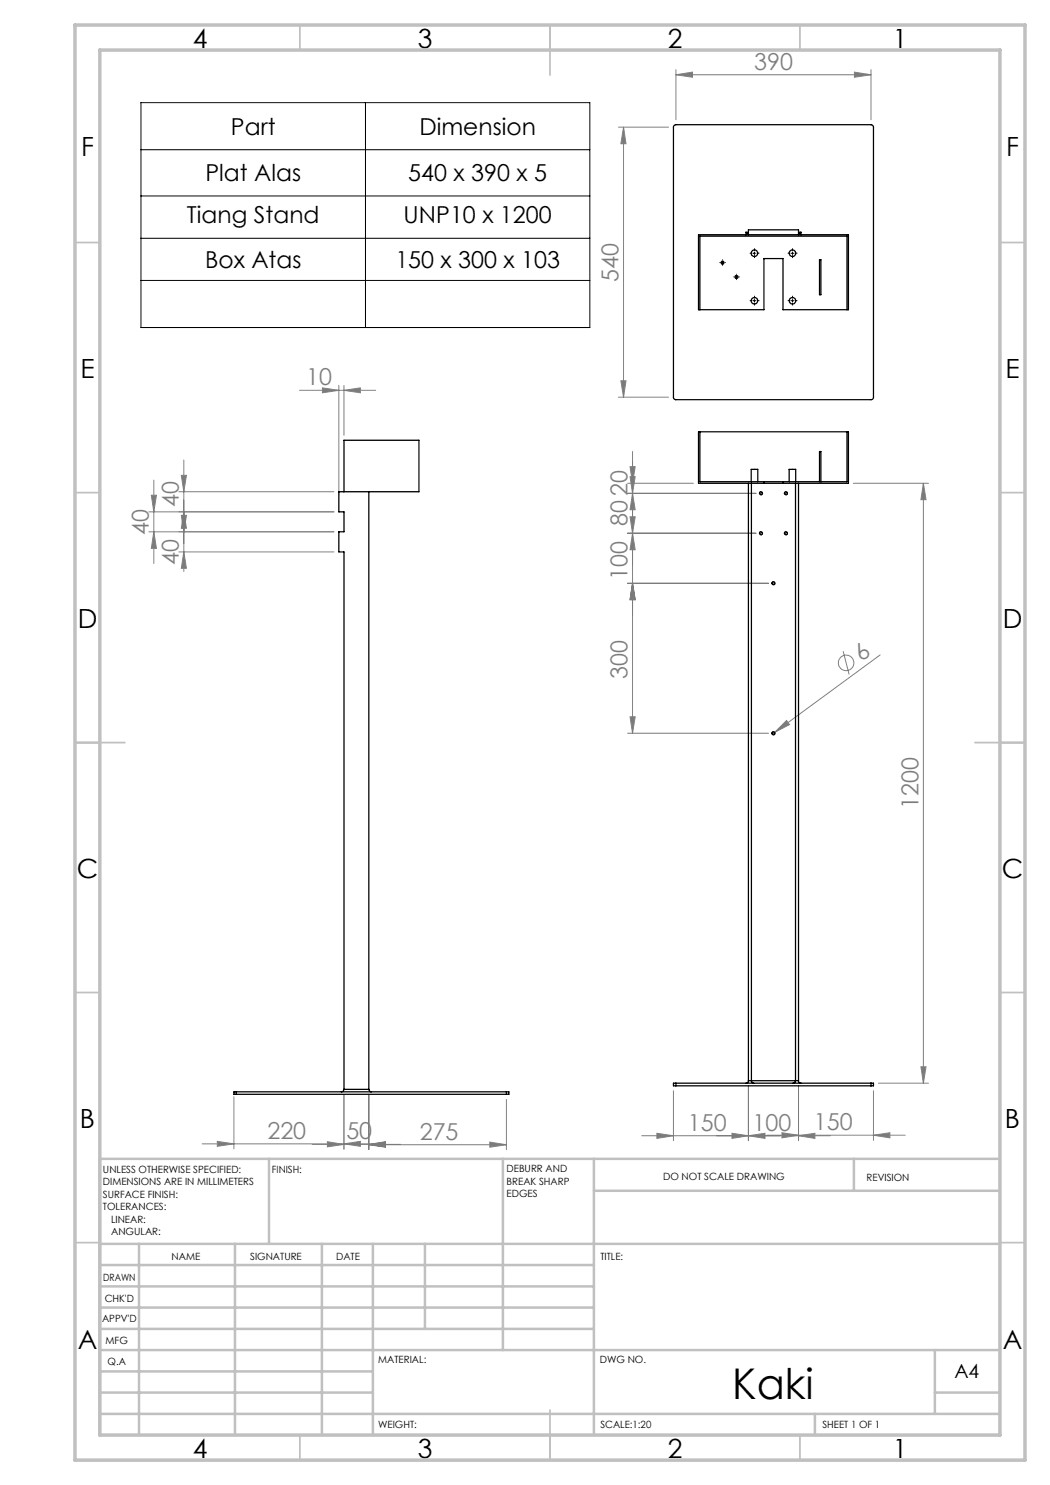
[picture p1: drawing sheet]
<svg xmlns="http://www.w3.org/2000/svg" width="210mm" height="297mm" viewBox="0 0 210 297" stroke-linecap="round" stroke-linejoin="round" font-family="sans-serif">
<g fill="none" stroke="#808080" stroke-width=".2">
<path d="M135.2 15l3.3-.6v1zM135.2 13.9v10.1M135.2 15h39M170.9 14.4l3.3 .6-3.3 .4zM174.2 13.9v10.1M123.7 25.4h10M124.7 25.4v54M124.7 25.4l.5 3.3h-1zM59.9 78.1h15.2M64.5 77.6l3.3 .5-3.3 .5zM67.8 77.1v22M68.8 78.1l3.3-.5v1z"/>
<path d="M68.8 77.1v10M123.7 79.4h10M124.2 76.2h1l-.5 3.2zM30.3 99.1h1l-.5 3.3zM30.8 96v16.7M35.8 98.4h31M36.3 95.1h1l-.5 3.3zM36.8 92v22.3M125.5 98.7h25.7M125.5 96.7h13.2M126 95.4h1l-.5 3.3zM126 93.3h1l-.5 3.4z"/>
<path d="M126.5 98.7l.5 3.2h-1zM126.5 90.3v56.3M170.7 96.7h15M184.7 96.7v119.9M184.7 96.7l.5 3.2h-1zM29.8 102.4h37M29.8 106.4h37M30.8 106.4l.5 3.3h-1zM35.8 110.4h31M36.3 103.1h1l-.5 3.3zM36.8 102.4l.5 3.3h-1zM36.8 110.4l.5 3.3h-1z"/>
<path d="M125.5 116.7h28.2M125.5 106.6h25.7M126 103.4h1l-.5 3.2zM126.5 116.7l.5 3.2h-1zM126.5 106.6l.5 3.4h-1zM168.6 130.2l1.2 4.7M176 131l-21.1 15.5M125.5 146.6h28.2M126 143.4h1l-.5 3.2zM154.9 146.5l-.5 .3M157.3 144.1l.6 .8-3 1.6zM46.8 219.4v10.4"/>
<path d="M68.8 218.9v11M73.8 218.9v11M101.3 219.9v10M134.7 218.2v9.9M149.7 217.2v10.9M159.7 217.2v10.9M174.7 218.2v9.9M175.7 216.6h10M184.2 213.4h1l-.5 3.2zM40.4 228.8h34.7M43.5 228.3l3.3 .5-3.3 .5zM62.4 228.9h17.7"/>
<path d="M65.5 228.3l3.3 .6-3.3 .5zM68.8 228.8l3.3-.5v1zM73.8 228.9l3.3-.6v1.1zM73.8 228.9l3.3-.5v1zM73.8 228.9h27.5M98 228.4l3.3 .5-3.3 .5zM128.3 227.2h37.8M131.4 226.7l3.3 .5-3.3 .5zM146.4 226.7l3.3 .5-3.3 .5zM149.7 227.2l3.3-.5v1zM153.4 227h27.6M156.4 226.6l3.3 .4-3.3 .6z"/>
<path d="M159.7 227.2l3.3-.5v1zM174.7 227l3.3-.4v1z"/>
<circle cx="169.2" cy="132.6" r="1.55"/>
</g>
<g fill="none" stroke="#000" stroke-width=".2">
<path d="M28.2 20.5h89.8v45h-89.8zM28.2 29.9h89.8M28.2 39.2h89.8M73.1 20.5v45M28.2 47.7h89.8M28.2 56.1h89.8M144.3 52.5h.4M144.5 52.3v.5M147 55.4h.5M147.3 55.1v.6M150.6 50.7h.5M150.9 50.4v.5"/>
<path d="M150.9 59.9v.5M158.3 50.7h.5M158.5 50.4v.5M158.5 59.9v.5M150.6 60.1h.5M158.3 60.1h.5M152.2 98.4l-.3 .3M152.5 98.7l-.3 .3M157.2 98.4l-.3 .3M157.5 98.7l-.3 .3M152.2 106.4l-.3 .2M152.5 106.6l-.3 .4"/>
<path d="M154.7 116.3l-.3 .4M155 116.7l-.3 .2M157.2 106.4l-.3 .2M157.5 106.6l-.3 .4M154.7 146.4l-.3 .2M155 146.6l-.3 .4"/>
</g>
<g fill="none" stroke="#000" stroke-width=".2" stroke-dasharray="15.2 1.3 1.3 1.3">
<path d="M144 52.5h.1M144.5 52h.1M144.5 53v.1M145 52.5h.1M146.8 55.4h.1M147.3 54.9v-.1M147.3 55.9h.1M147.8 55.4h.1M150.4 50.6h-.4M150.9 59.6v-.4M150.9 50.1v-.4M150.9 51.1v.4"/>
<path d="M151.4 50.6h.4M158 50.6h-.4M158.5 50.1v-.4M158.5 51.1v.4M158.5 59.6v-.4M159 50.6h.4M150.4 60.1h-.4M150.9 60.6v.4M151.4 60.1h.4M158 60.1h-.4M158.5 60.6v.4M159 60.1h.4"/>
</g>
<g fill="none" stroke="#c0c0c0" stroke-width=".35">
<path d="M60 5v5M110 5v10M160 5v5M15 48.5h5M200 48.5h5M15 98.5h5M200 98.5h5M15 148.5h10M195 148.5h10M15 198.5h5M200 198.5h5M15 248.5h5"/>
<path d="M200 248.5h5M60 287v5M110 282v10M160 287v5"/>
</g>
<g fill="none" stroke="#c0c0c0" stroke-width=".5">
<path d="M53.8 231.8v17M100.6 231.8v38.2M118.8 231.8v55.2M118.8 238.2h81.2M170.8 231.8v6.4M200 231.8h-180v55.2M20 248.8h180M20 257.3h98.8M20 253h98.8M27.8 248.8v38.2M47 248.8v38.2M64.4 248.8v38.2"/>
<path d="M74.6 248.8v38.2M85 248.8v17M20 265.8h98.8M20 261.5h98.8M20 278.5h54.6M20 274.3h54.6M20 270h180M187 278.5h13M187 270v12.8M20 282.8h180M163 282.8v4.2"/>
</g>
<path d="M15 5h190v287h-190zM20 10h180v277h-180z" fill="none" stroke="#c0c0c0" stroke-width=".7"/>
<path d="M154.4 146.6l.3 .4v-.4zM154.7 146.4v.2h.3zM154.4 116.7l.3 .2v-.2zM154.7 116.3v.4h.3zM156.9 106.6l.3 .4v-.4zM157.2 106.4v.2h.3zM151.9 106.6l.3 .4v-.4zM152.2 106.4v.2h.3zM151.9 98.7l.3 .3v-.3zM152.2 98.4v.3h.3zM156.9 98.7l.3 .3v-.3zM157.2 98.4v.3h.3z" fill="#000"/>
<g fill="#808080">
<path d="M157.3 144.1l.6 .8-3 1.6z"/>
<path d="M174.7 227l3.3-.4v1zM156.4 226.6l3.3 .4-3.3 .6zM170.9 14.4l3.3 .6-3.3 .4zM135.2 15l3.3-.6v1zM68.8 228.8l3.3-.5v1zM43.5 228.3l3.3 .5-3.3 .5zM68.8 78.1l3.3-.5v1zM64.5 77.6l3.3 .5-3.3 .5z"/>
<path d="M146.4 226.7l3.3 .5-3.3 .5zM159.7 227.2l3.3-.5v1zM131.4 226.7l3.3 .5-3.3 .5zM149.7 227.2l3.3-.5v1zM65.5 228.3l3.3 .6-3.3 .5zM73.8 228.9l3.3-.6v1.1zM73.8 228.9l3.3-.5v1zM98 228.4l3.3 .5-3.3 .5z"/>
<path d="M126 143.4h1l-.5 3.2zM126.5 116.7l.5 3.2h-1zM126.5 116.7l.5 3.2h-1zM126 103.4h1l-.5 3.2zM126.5 106.6l.5 3.4h-1zM126 95.4h1l-.5 3.3zM126.5 98.7l.5 3.2h-1zM126 93.3h1l-.5 3.4zM36.8 102.4l.5 3.3h-1zM36.3 95.1h1l-.5 3.3zM36.8 110.4l.5 3.3h-1zM36.3 103.1h1l-.5 3.3z"/>
<path d="M184.7 96.7l.5 3.2h-1zM184.2 213.4h1l-.5 3.2zM124.7 25.4l.5 3.3h-1zM124.2 76.2h1l-.5 3.2zM30.3 99.1h1l-.5 3.3zM30.8 106.4l.5 3.3h-1z"/>
</g>
<g fill="none" stroke="#000" stroke-width=".25">
<path d="M134.8 25.1l.4-.2h39l.4 .2 .1 .3v54.1l-.2 .4h-39.4l-.3-.2-.1-54.3zM139.7 47h30v14.9h-13.1v-10.2h-3.8v10.2h-13.1zM149.2 46.5l.5 .5v-1h10v1l.5-.5M149.2 46.5v.5M149.2 46.5h.5M159.7 46.5h.5M160.2 46.5v.5M163.9 52h.3v6.9h-.3zM140 61.9v-14.7h29.4v14.7M68.8 98.4v-10.4h15v10.4h-16v4h1v4h-1v4h1v107.5M73.8 98.4v119.5M139.7 86.4h30v10.3h-30z"/>
<path d="M140 86.4v9.9h29.4v-9.9M149.7 96.7v119.4M150.2 96.3v-2.4h1.4v2.4M150.3 96.7v119.5l.1 .3 .4 .1M152.8 96.3v.4M156.6 96.3v.4M157.8 96.3v-2.4h1.3v2.4M159.1 96.7v119.4a.49 .49 0 0 1-.5 .5M159.7 96.7v119.4M163.9 96.3v-6h.3v6M47.3 218.4h-.5v.5h.5M47.3 218.4v.5"/>
<path d="M47.3 218.4h54M47.3 218.9h54M68.8 217.9l-.2 .4-.3 .1M68.8 217.9h5M73.8 217.9l.1 .4 .4 .1M101.3 218.4h.5v.5h-.5M101.3 218.4v.5M135.2 216.6h-.5v.6h.5M135.2 216.6v.6M135.2 216.6h39M135.2 217.2h39M149.7 216.1l-.2 .4-.3 .1"/>
<path d="M149.7 216.1h10M159.7 216.1l.1 .4 .4 .1M174.2 216.6h.5v.6h-.5M174.2 216.6v.6"/>
<circle cx="144.5" cy="52.5" r=".3"/>
<circle cx="147.3" cy="55.4" r=".31"/>
<circle cx="150.9" cy="50.6" r=".64"/>
<circle cx="158.5" cy="50.6" r=".64"/>
<circle cx="150.9" cy="60.1" r=".64"/>
<circle cx="158.5" cy="60.1" r=".64"/>
<circle cx="152.2" cy="98.7" r=".29"/>
<circle cx="157.2" cy="98.7" r=".31"/>
<circle cx="152.2" cy="106.7" r=".29"/>
<circle cx="154.7" cy="116.6" r=".31"/>
<circle cx="157.2" cy="106.7" r=".31"/>
<circle cx="154.7" cy="146.7" r=".31"/>
</g>
<text font-size="8.5" x="146.5" y="279.7">Kaki</text>
<g font-size="5.3">
<text x="38.5" y="9.5">4</text>
<text x="83.5" y="9.5">3</text>
<text x="133.6" y="9.5">2</text>
<text x="178.6" y="9.5">1</text>
<text x="16.2" y="31.3">F</text>
<text x="201.2" y="31.3">F</text>
<text x="16.1" y="75.5">E</text>
<text x="201.1" y="75.5">E</text>
<text x="15.5" y="125.5">D</text>
<text x="200.5" y="125.5">D</text>
<text x="15.4" y="175.5">C</text>
<text x="200.4" y="175.5">C</text>
<text x="16" y="225.5">B</text>
<text x="201" y="225.5">B</text>
<text x="15.5" y="269.8">A</text>
<text x="200.5" y="269.8">A</text>
<text x="38.5" y="291.5">4</text>
<text x="83.5" y="291.5">3</text>
<text x="133.6" y="291.5">2</text>
<text x="178.6" y="291.5">1</text>
</g>
<g font-size="4.7" fill="#808080">
<text x="150.8" y="13.9">390</text>
<text x="123.7" y="56.3" transform="rotate(-90 123.7 56.3)">540</text>
<text x="61.2" y="77">10</text>
<text x="35.8" y="101.4" transform="rotate(-90 35.8 101.4)">40</text>
<text x="29.8" y="107" transform="rotate(-90 29.8 107)">40</text>
<text x="35.8" y="113" transform="rotate(-90 35.8 113)">40</text>
<text x="125.5" y="116" transform="rotate(-90 125.5 116)">100 80 20</text>
<text x="125.5" y="135.8" transform="rotate(-90 125.5 135.8)">300</text>
<text x="172.3" y="132.4" transform="rotate(-36 172.3 132.4)">6</text>
<text x="183.7" y="161.8" transform="rotate(-90 183.7 161.8)">1200</text>
<text x="53.5" y="227.7">220</text>
<text x="69.3" y="227.8">50</text>
<text x="84" y="227.9">275</text>
<text x="137.6" y="226.1">150</text>
<text x="150.5" y="226.1">100</text>
<text x="162.8" y="226">150</text>
</g>
<g font-size="4.7">
<text x="46.2" y="26.9">Part</text>
<text x="83.9" y="26.9">Dimension</text>
<text x="41.1" y="36.2">Plat Alas</text>
<text x="81.7" y="36.2">540 x 390 x 5</text>
<text x="37.4" y="44.6">Tiang Stand</text>
<text x="80.7" y="44.6">UNP10 x 1200</text>
<text x="41" y="53.5">Box Atas</text>
<text x="79.1" y="53.5">150 x 300 x 103</text>
</g>
<text font-size="3.9" x="190.9" y="275.5">A4</text>
<g font-size="2">
<text x="20.6" y="234.6">UNLESS OTHERWISE SPECIFIED:</text>
<text x="20.6" y="237.1">DIMENSIONS ARE IN MILLIMETERS</text>
<text x="20.6" y="239.6">SURFACE FINISH:</text>
<text x="54.4" y="234.6">FINISH:</text>
<text x="101.3" y="234.5">DEBURR AND</text>
<text x="101.3" y="237">BREAK SHARP</text>
<text x="101.3" y="239.5">EDGES</text>
<text x="132.6" y="236">DO NOT SCALE DRAWING</text>
<text x="173.3" y="236.2">REVISION</text>
<text x="20.6" y="242.1">TOLERANCES:</text>
<text x="22.2" y="244.6">LINEAR:</text>
<text x="22.2" y="247.1">ANGULAR:</text>
<text x="34.3" y="252">NAME</text>
<text x="50" y="251.9">SIGNATURE</text>
<text x="67.2" y="251.9">DATE</text>
<text x="120.1" y="251.9">TITLE:</text>
<text x="20.6" y="256.1">DRAWN</text>
<text x="20.9" y="260.3">CHK'D</text>
<text x="20.4" y="264.4">APPV'D</text>
<text x="21.1" y="268.8">MFG</text>
<text x="21.5" y="273">Q.A</text>
<text x="75.6" y="272.5">MATERIAL:</text>
<text x="120" y="272.5">DWG NO.</text>
<text x="75.6" y="285.5">WEIGHT:</text>
<text x="120.1" y="285.6">SCALE:1:20</text>
<text x="164.5" y="285.6">SHEET 1 OF 1</text>
</g>
</svg>
